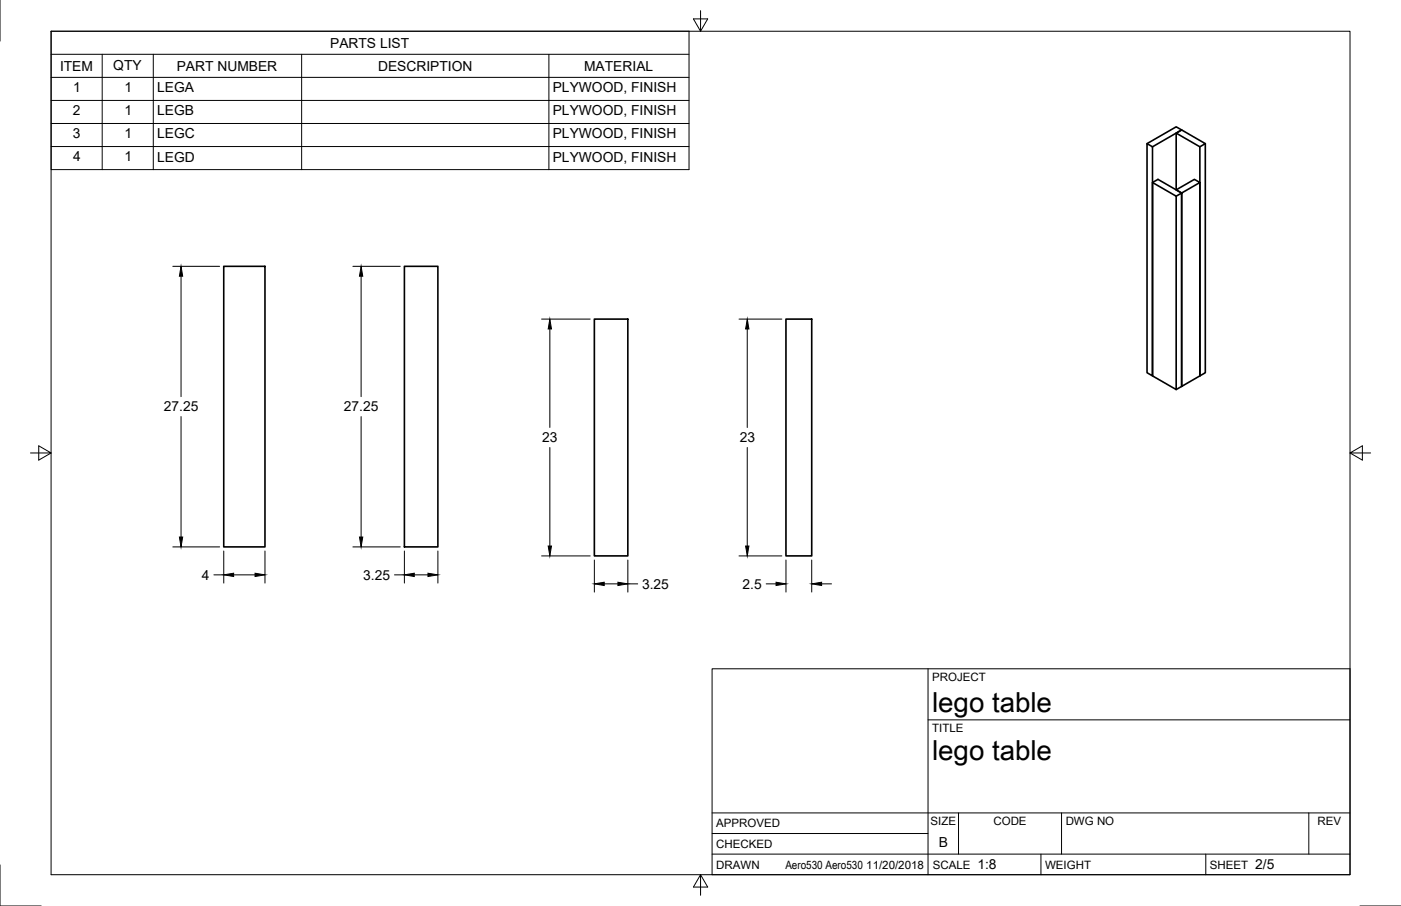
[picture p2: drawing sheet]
<svg xmlns="http://www.w3.org/2000/svg" width="432mm" height="279mm" viewBox="0 0 432 279" stroke-linecap="round" stroke-linejoin="round" font-family="sans-serif">
<!-- layer: Visible -->
<path d="M353.5 44.3l1.7 1v70.6l-1.7-1zM353.5 44.3l9-5.2 1.7 1-9 5.2M355.2 56.3l1.7-1 7.3 4.2-1.7-.9 5.6-3.3 1.7 1v59.6l-5.6 3.3v-59.7l5.6-3.2M362.5 41.1v17.5M371.5 44.3v70.6l-1.7 1v-70.6l-7.3-4.2 1.7-1 7.3 4.2-1.7 1M362.5 60.5l1.7-1v59.7l-1.7 .9-7.3-4.2v-59.6l7.3 4.2v59.6M69 82.1h12.7v86.6h-12.7zM124.6 82.1h10.4v86.6h-10.4zM183.2 98.4h10.3v73h-10.3zM242.2 98.4h8v73h-8z" fill="none" stroke="#000" stroke-width=".5"/>
<!-- layer: Border -->
<path d="M0 0v12.7M15.7 9.6h400.4v260.1h-400.4zM215.9 3.3v6.3l-2.2-3.8h4.4l-2.2 3.8M9.4 139.7h6.3l-3.8-2.2v4.4l3.8-2.2M416.1 139.7l3.8 2.2v-4.4l-3.8 2.2h6.3M0 266.7v12.7h12.7M215.9 269.7l2.2 3.9h-4.4l2.2-3.9v6.4M419.1 279.4h12.7" fill="none" stroke="#000" stroke-width=".31"/>
<!-- layer: Titleblock -->
<path d="M219.5 206.2h196.6v63.5h-196.6zM286 206.2v63.5M286 222h130.1M219.5 257h66.5M219.5 250.7h196.6M295.4 250.7v12.7M327.2 250.7v12.7M403.4 250.7v12.7M219.5 263.4h196.6M320.8 263.4v6.3M371.6 263.4v6.3" fill="none" stroke="#000" stroke-width=".31"/>
<!-- layer: BOM -->
<path d="M15.7 9.6h196.7v42.7h-196.7zM15.7 16.7h196.7M31.5 16.7v35.6M47.2 16.7v35.6M93 16.7v35.6M169.2 16.7v35.6M15.7 23.9h196.7M15.7 31h196.7M15.7 38.1h196.7M15.7 45.2h196.7" fill="none" stroke="#000" stroke-width=".31"/>
<!-- layer: Dimensions -->
<g fill="none" stroke="#000" stroke-width=".31">
<path d="M53.3 82.1h14.4M55.8 85.2v37.1M108.8 82.1h14.6M111.3 85.2v37.1M166.9 98.4h15M227.8 98.4h13.2M169.5 101.5v30.3M230.3 101.5v30.3M55.8 128.5v37.1M111.3 128.5v37.1M169.5 138v30.4M230.3 138v30.4"/>
<path d="M53.3 168.7h14.4M65.9 177.3h3.1M69 169.9v9.9M72 177.3h6.6M81.7 169.9v9.9M108.8 168.7h14.6M121.6 177.3h3M124.6 169.9v9.9M127.7 177.3h4.2M135 169.9v9.9M166.9 171.4h15M183.2 172.7v9.9"/>
<path d="M193.5 172.7v9.9M227.8 171.4h13.2M242.2 172.7v9.9M250.2 172.7v9.9M186.2 180.1h4.3M193.5 180.1h3M236.1 180.1h3.1M253.2 180.1h3.1"/>
</g>
<g fill="#000" stroke="#000" stroke-width=".31">
<path d="M55.8 82.1l.5 3.1h-1zM111.3 82.1l.5 3.1h-1zM169.5 98.4l.5 3.1h-1zM230.3 98.4l.5 3.1h-1zM55.3 165.6h1l-.5 3.1zM69 177.3l3-.5v1zM78.6 176.8l3.1 .5-3.1 .5zM110.8 165.6h1l-.5 3.1zM124.6 177.3l3.1-.5v1zM131.9 176.8l3.1 .5-3.1 .5zM169 168.4h1l-.5 3zM183.2 180.1l3-.5v1z"/>
<path d="M190.5 179.6l3 .5-3 .5zM229.8 168.4h1l-.5 3zM239.2 179.6l3 .5-3 .5zM250.2 180.1l3-.5v1z"/>
</g>
<g font-size="8.5">
<text x="287.3" y="219.5">lego table</text>
<text x="287.3" y="234.4">lego table</text>
</g>
<g font-size="4.3">
<text x="101.7" y="14.7">PARTS LIST</text>
<text x="18.5" y="21.8">ITEM</text>
<text x="34.9" y="21.7">QTY</text>
<text x="54.5" y="21.8">PART NUMBER</text>
<text x="116.5" y="21.8">DESCRIPTION</text>
<text x="180" y="21.8">MATERIAL</text>
<text x="22.6" y="28.4">1</text>
<text x="38.3" y="28.4">1</text>
<text x="48.5" y="28.5">LEGA</text>
<text x="170.4" y="28.5">PLYWOOD, FINISH</text>
<text x="22.5" y="35.6">2</text>
<text x="38.3" y="35.6">1</text>
<text x="48.5" y="35.6">LEGB</text>
<text x="170.4" y="35.6">PLYWOOD, FINISH</text>
<text x="22.4" y="42.7">3</text>
<text x="38.3" y="42.7">1</text>
<text x="48.5" y="42.7">LEGC</text>
<text x="170.4" y="42.7">PLYWOOD, FINISH</text>
<text x="22.5" y="49.8">4</text>
<text x="38.3" y="49.8">1</text>
<text x="48.5" y="49.8">LEGD</text>
<text x="170.4" y="49.8">PLYWOOD, FINISH</text>
<text x="50.5" y="126.9">27.25</text>
<text x="106" y="126.9">27.25</text>
<text x="167.1" y="136.4">23</text>
<text x="228" y="136.4">23</text>
<text x="62.2" y="178.8">4</text>
<text x="111.9" y="178.8">3.25</text>
<text x="197.9" y="181.6">3.25</text>
<text x="228.9" y="181.6">2.5</text>
<text x="289.3" y="261.2">B</text>
<text x="301.3" y="268.1">1:8</text>
<text x="386.9" y="268.1">2/5</text>
</g>
<g font-size="3.5">
<text x="287.3" y="210.1">PROJECT</text>
<text x="287.3" y="225.8">TITLE</text>
<text x="220.7" y="255.1">APPROVED</text>
<text x="286.8" y="254.5">SIZE</text>
<text x="306.2" y="254.5">CODE</text>
<text x="328.4" y="254.5">DWG NO</text>
<text x="406.1" y="254.5">REV</text>
<text x="220.7" y="261.5">CHECKED</text>
<text x="220.7" y="267.8">DRAWN</text>
<text x="242.1" y="267.8">Aero530 Aero530</text>
<text x="267" y="267.8">11/20/2018</text>
<text x="287.5" y="267.8">SCALE</text>
<text x="322.1" y="267.8">WEIGHT</text>
<text x="372.9" y="267.8">SHEET</text>
</g>
</svg>
